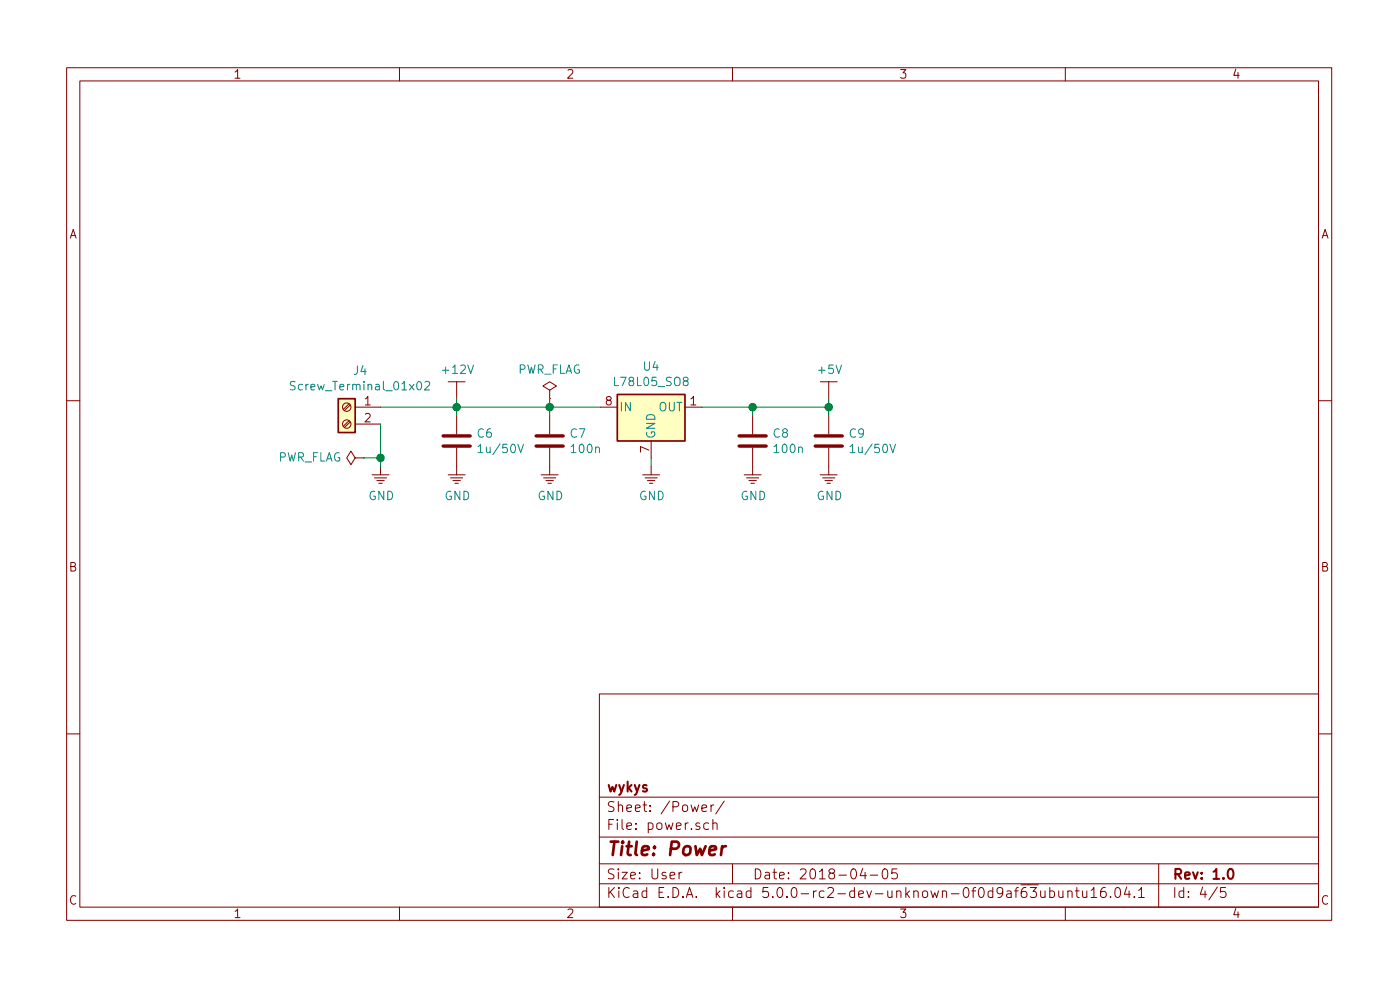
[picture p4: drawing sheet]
EESchema Schematic File Version 4
LIBS:demo1-cache
EELAYER 26 0
EELAYER END
$Descr User 8268 5827
encoding utf-8
Sheet 4 5
Title "Power"
Date "2018-04-05"
Rev "1.0"
Comp "wykys"
Comment1 ""
Comment2 ""
Comment3 ""
Comment4 ""
$EndDescr
$Comp
L Device:C C7
U 1 1
P 3250 2600
F 0 "C7" H 3365 2646 50  0000 L CNN
F 1 "100n" H 3365 2555 50  0000 L CNN
F 2 "Capacitor_SMD:C_0805_2012Metric" H 3288 2450 50  0001 C CNN
F 3 "~" H 3250 2600 50  0001 C CNN
	1    3250 2600
	1    0    0    -1  
$EndComp
$Comp
L Device:C C8
U 1 1
P 4450 2600
F 0 "C8" H 4565 2646 50  0000 L CNN
F 1 "100n" H 4565 2555 50  0000 L CNN
F 2 "Capacitor_SMD:C_0805_2012Metric" H 4488 2450 50  0001 C CNN
F 3 "~" H 4450 2600 50  0001 C CNN
	1    4450 2600
	1    0    0    -1  
$EndComp
$Comp
L Device:C C9
U 1 1
P 4900 2600
F 0 "C9" H 5015 2646 50  0000 L CNN
F 1 "1u/50V" H 5015 2555 50  0000 L CNN
F 2 "Capacitor_SMD:C_0805_2012Metric" H 4938 2450 50  0001 C CNN
F 3 "~" H 4900 2600 50  0001 C CNN
	1    4900 2600
	1    0    0    -1  
$EndComp
$Comp
L Device:C C6
U 1 1
P 2700 2600
F 0 "C6" H 2815 2646 50  0000 L CNN
F 1 "1u/50V" H 2815 2555 50  0000 L CNN
F 2 "Capacitor_SMD:C_0805_2012Metric" H 2738 2450 50  0001 C CNN
F 3 "~" H 2700 2600 50  0001 C CNN
	1    2700 2600
	1    0    0    -1  
$EndComp
$Comp
L KLIB_Power:GND #PWR025
U 1 1
P 4450 2750
F 0 "#PWR025" H 4450 2550 50  0001 C CNN
F 1 "GND" H 4455 2577 50  0000 C CNN
F 2 "" H 4450 2750 50  0001 C CNN
F 3 "" H 4450 2750 50  0001 C CNN
	1    4450 2750
	1    0    0    -1  
$EndComp
$Comp
L KLIB_Power:GND #PWR027
U 1 1
P 4900 2750
F 0 "#PWR027" H 4900 2550 50  0001 C CNN
F 1 "GND" H 4905 2577 50  0000 C CNN
F 2 "" H 4900 2750 50  0001 C CNN
F 3 "" H 4900 2750 50  0001 C CNN
	1    4900 2750
	1    0    0    -1  
$EndComp
$Comp
L KLIB_Power:GND #PWR024
U 1 1
P 3850 2750
F 0 "#PWR024" H 3850 2550 50  0001 C CNN
F 1 "GND" H 3855 2577 50  0000 C CNN
F 2 "" H 3850 2750 50  0001 C CNN
F 3 "" H 3850 2750 50  0001 C CNN
	1    3850 2750
	1    0    0    -1  
$EndComp
$Comp
L KLIB_Power:GND #PWR023
U 1 1
P 3250 2750
F 0 "#PWR023" H 3250 2550 50  0001 C CNN
F 1 "GND" H 3255 2577 50  0000 C CNN
F 2 "" H 3250 2750 50  0001 C CNN
F 3 "" H 3250 2750 50  0001 C CNN
	1    3250 2750
	1    0    0    -1  
$EndComp
$Comp
L KLIB_Power:GND #PWR022
U 1 1
P 2700 2750
F 0 "#PWR022" H 2700 2550 50  0001 C CNN
F 1 "GND" H 2705 2577 50  0000 C CNN
F 2 "" H 2700 2750 50  0001 C CNN
F 3 "" H 2700 2750 50  0001 C CNN
	1    2700 2750
	1    0    0    -1  
$EndComp
Wire Wire Line
	3850 2750 3850 2700
Wire Wire Line
	3550 2400 3250 2400
Wire Wire Line
	2700 2450 2700 2400
Connection ~ 2700 2400
Wire Wire Line
	2700 2400 2250 2400
Wire Wire Line
	3250 2450 3250 2400
Connection ~ 3250 2400
Wire Wire Line
	3250 2400 2700 2400
Wire Wire Line
	4150 2400 4450 2400
Wire Wire Line
	4900 2400 4900 2450
Wire Wire Line
	4450 2450 4450 2400
Connection ~ 4450 2400
Wire Wire Line
	4450 2400 4900 2400
$Comp
L Connector_Specialized:Screw_Terminal_01x02 J4
U 1 1
P 2050 2400
F 0 "J4" H 1970 2617 50  0000 C CNN
F 1 "Screw_Terminal_01x02" H 1970 2526 50  0000 C CNN
F 2 "Connector_Phoenix_MC:PhoenixContact_MC_1,5_2-G-3.5_1x02_P3.50mm_Horizontal" H 2050 2400 50  0001 C CNN
F 3 "~" H 2050 2400 50  0001 C CNN
	1    2050 2400
	-1   0    0    -1  
$EndComp
$Comp
L KLIB_Power:GND #PWR020
U 1 1
P 2250 2750
F 0 "#PWR020" H 2250 2550 50  0001 C CNN
F 1 "GND" H 2255 2577 50  0000 C CNN
F 2 "" H 2250 2750 50  0001 C CNN
F 3 "" H 2250 2750 50  0001 C CNN
	1    2250 2750
	1    0    0    -1  
$EndComp
Wire Wire Line
	2250 2750 2250 2700
$Comp
L Regulator_Linear:L78L05_SO8 U4
U 1 1
P 3850 2400
F 0 "U4" H 3850 2642 50  0000 C CNN
F 1 "L78L05_SO8" H 3850 2551 50  0000 C CNN
F 2 "Package_SO:SOIC-8_3.9x4.9mm_P1.27mm" H 3950 2600 50  0001 C CIN
F 3 "http://www.st.com/content/ccc/resource/technical/document/datasheet/15/55/e5/aa/23/5b/43/fd/CD00000446.pdf/files/CD00000446.pdf/jcr:content/translations/en.CD00000446.pdf" H 4050 2400 50  0001 C CNN
	1    3850 2400
	1    0    0    -1  
$EndComp
$Comp
L KLIB_Power:+12V #PWR021
U 1 1
P 2700 2350
F 0 "#PWR021" H 2700 2050 50  0001 C CNN
F 1 "+12V" H 2705 2523 50  0000 C CNN
F 2 "" H 2700 2350 50  0001 C CNN
F 3 "" H 2700 2350 50  0001 C CNN
	1    2700 2350
	1    0    0    -1  
$EndComp
Wire Wire Line
	2700 2350 2700 2400
$Comp
L KLIB_Power:+5V #PWR026
U 1 1
P 4900 2350
F 0 "#PWR026" H 4900 2050 50  0001 C CNN
F 1 "+5V" H 4905 2523 50  0000 C CNN
F 2 "" H 4900 2350 50  0001 C CNN
F 3 "" H 4900 2350 50  0001 C CNN
	1    4900 2350
	1    0    0    -1  
$EndComp
Wire Wire Line
	4900 2350 4900 2400
Connection ~ 4900 2400
$Comp
L KLIB_Power:PWR_FLAG #FLG0101
U 1 1
P 3250 2350
F 0 "#FLG0101" H 3250 2425 50  0001 C CNN
F 1 "PWR_FLAG" H 3250 2524 50  0000 C CNN
F 2 "" H 3250 2350 50  0001 C CNN
F 3 "" H 3250 2350 50  0001 C CNN
	1    3250 2350
	1    0    0    -1  
$EndComp
Wire Wire Line
	3250 2350 3250 2400
$Comp
L KLIB_Power:PWR_FLAG #FLG0102
U 1 1
P 2150 2700
F 0 "#FLG0102" H 2150 2775 50  0001 C CNN
F 1 "PWR_FLAG" V 2150 2828 50  0000 L CNN
F 2 "" H 2150 2700 50  0001 C CNN
F 3 "" H 2150 2700 50  0001 C CNN
	1    2150 2700
	0    -1   -1   0   
$EndComp
Wire Wire Line
	2150 2700 2250 2700
Connection ~ 2250 2700
Wire Wire Line
	2250 2700 2250 2500
$EndSCHEMATC
